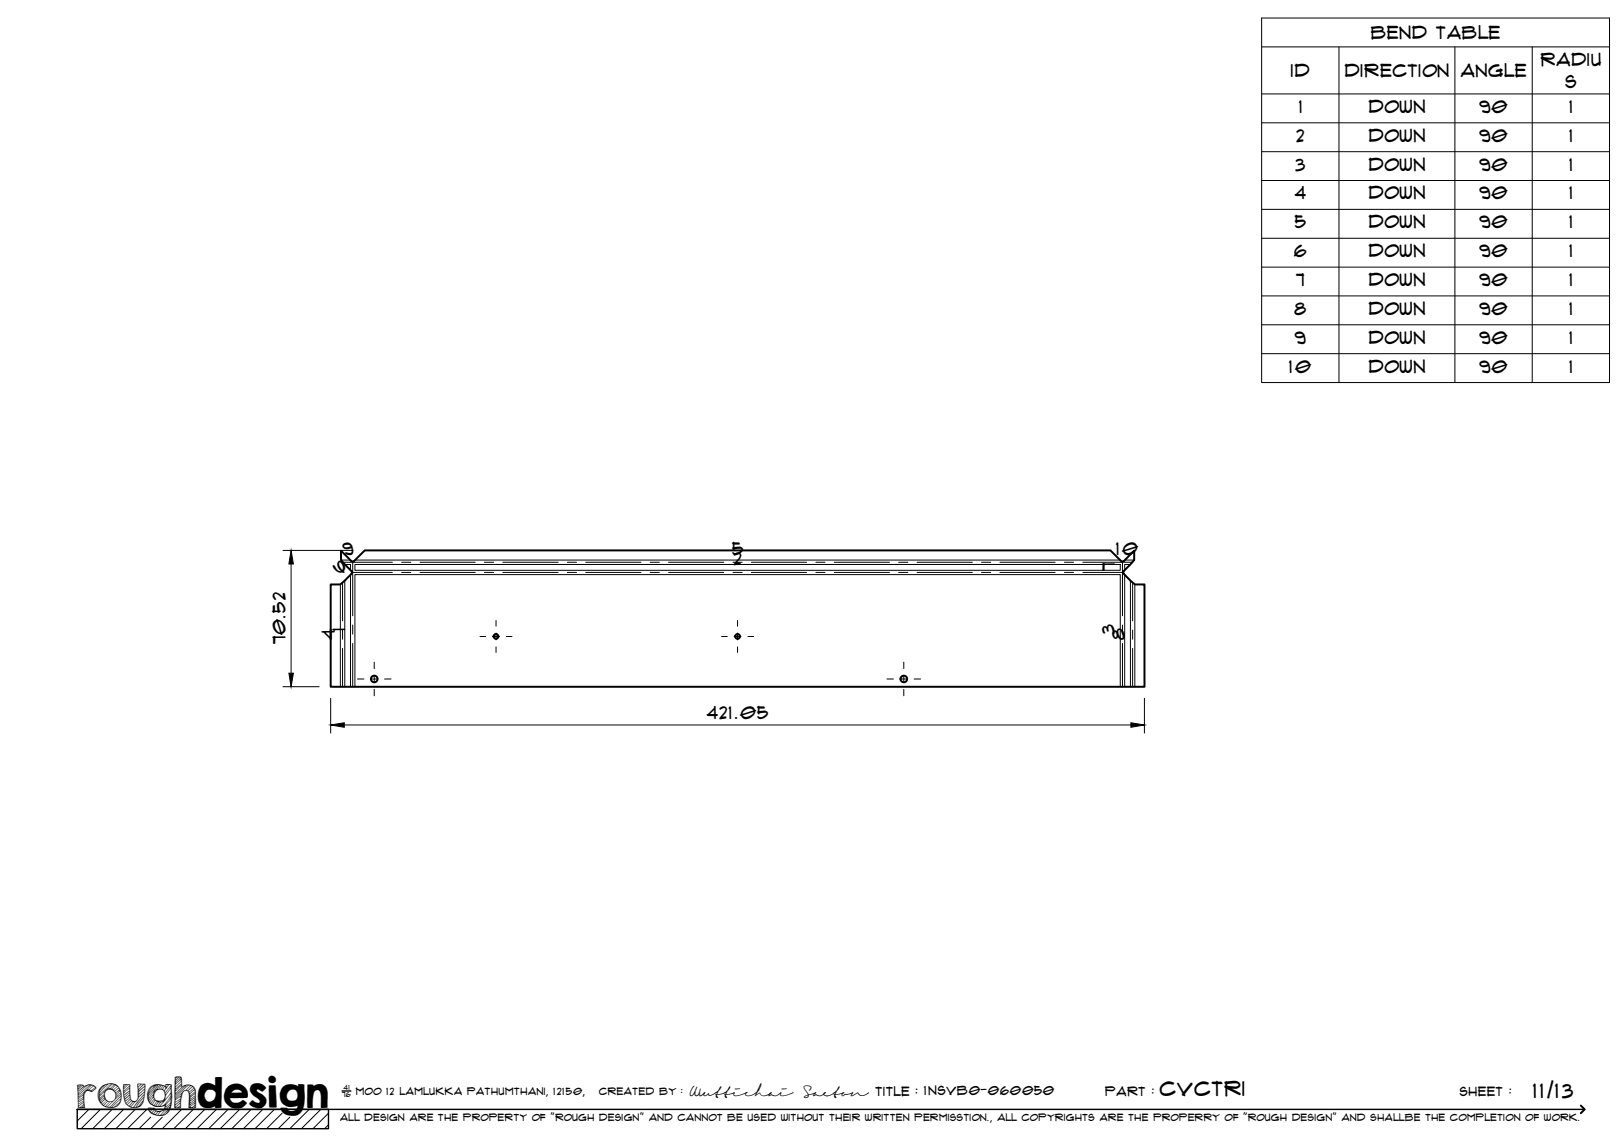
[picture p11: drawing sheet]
<svg xmlns="http://www.w3.org/2000/svg" width="420mm" height="297mm" viewBox="0 0 420 297" stroke-linecap="round" stroke-linejoin="round" font-family="sans-serif">
<!-- layer: Visible -->
<g fill="none" stroke="#000" stroke-width=".51">
<path d="M90.9 145.2l-2.7-2.7v2.4l2.7 2.9M90.9 145.1l.7 .1 2.8-2.8h192.9l2.7 2.8M90.9 147.7l.2 .5-.2 .3-2.8 2.7h-2.5v26.5h210.5v-26.5h-2.5l-2.9-2.7v-.8M290.1 145.1l.2 .2 .5-.2M290.8 145.2l2.6-2.7v2.4l-2.7 2.9"/>
<circle cx="96.8" cy="175.7" r=".86"/>
<circle cx="128.3" cy="164.7" r=".62"/>
<circle cx="190.8" cy="164.7" r=".62"/>
<circle cx="233.8" cy="175.7" r=".86"/>
</g>
<!-- layer: Bend Center -->
<g fill="none" stroke="#000" stroke-width=".26">
<path d="M88.6 150.7v9.9M88.7 145.5h12.8M91.1 148.1h10.4M91.2 145.3v14M103.9 145.5h2.4M103.9 148.1h2.4M108.7 145.5h14.3M108.7 148.1h14.3M125.3 145.5h2.4M125.3 148.1h2.4M130.1 145.5h14.3M130.1 148.1h14.3"/>
<path d="M146.8 145.5h2.4M146.8 148.1h2.4M151.5 145.5h14.3M151.5 148.1h14.3M168.2 145.5h2.4M168.2 148.1h2.4M173 145.5h14.3M173 148.1h14.3M189.6 145.5h2.4M189.6 148.1h2.4M194.4 145.5h14.3M194.4 148.1h14.3"/>
<path d="M211.1 145.5h2.3M211.1 148.1h2.3M215.8 145.5h14.3M215.8 148.1h14.3M232.5 145.5h2.4M232.5 148.1h2.4M237.3 145.5h14.3M237.3 148.1h14.3M253.9 145.5h2.4M253.9 148.1h2.4M258.7 145.5h14.3M258.7 148.1h14.3"/>
<path d="M275.4 145.5h2.3M275.4 148.1h2.3M280.1 145.5h12.8M280.1 148.1h10.5M290.4 145.3v14M293 150.7v9.9M88.6 163v2.4M88.6 167.8v9.9M91.2 161.7v2.4M91.2 166.5v11.2M290.4 161.7v2.4M290.4 166.5v11.2"/>
<path d="M293 163v2.4M293 167.8v9.9"/>
</g>
<!-- layer: Visible Narrow -->
<g fill="none" stroke="#000" stroke-width=".26">
<path d="M88.1 151.2v26.5M88.2 144.9h2.5M89.2 150.2v27.5M89.2 146.1h1.5v1.4M90.7 148.7v29M91.8 146.1h198v1.5h-198zM91.9 144.9h197.9M291 148.7v29M291 144.9h2.4M292.4 146.1h-1.4v1.4M292.5 150.2v27.5M293.6 151.2v26.5"/>
<path d="M91.8 177.7v-29h198v29"/>
</g>
<!-- layer: TitleBlock -->
<path d="M20 287h65v5h-65zM20 287h390M88.5 282.3h2.3" fill="none" stroke="#000" stroke-width=".36"/>
<path d="M409 286.1l1 .9-1 1" fill="none" stroke="#000" stroke-width=".51"/>
<g fill="none" stroke="#000" stroke-width=".26">
<path d="M23 287l-3 3.1M26 287l-5 5M29 287l-5 5M32 287l-5 5M35 287l-5 5M38 287l-5 5M39 289.1l-3 2.9M42 289.1l-3 2.9M47 287l-5 5M50 287l-5 5M53 287l-5 5M56 287l-5 5"/>
<path d="M59 287l-5 5M62 287l-5 5M65 287l-5 5M68 287l-5 5M71 287l-5 5M73 288l-4 4M75 289.1l-3 2.9M80 287l-5 5M83 287l-5 5M85 288l-4 4M85 291l-1 1"/>
</g>
<!-- layer: Smart Centers -->
<g fill="none" stroke="#000" stroke-width=".26">
<path d="M92.5 175.7h1.6M95.9 175.7h1.8M96.8 171.3v1.7M96.8 174.8v1.8M96.8 178.4v1.6M99.5 175.7h1.7M124.2 164.7h1.4M127.4 164.7h1.8M128.3 160.6v1.4M128.3 163.8v1.8M128.3 167.4v1.4M131 164.7h1.5"/>
<path d="M186.7 164.7h1.5M189.9 164.7h1.8M190.8 160.6v1.4M190.8 163.8v1.8M190.8 167.4v1.4M193.5 164.7h1.5M229.5 175.7h1.6M232.9 175.7h1.8M233.8 171.3v1.7M233.8 174.8v1.8M233.8 178.4v1.6M236.5 175.7h1.7"/>
</g>
<!-- layer: FD_Dimensions -->
<path d="M73.2 142.4h18.2M75.3 145.9v28.3M73.2 177.7h9.4M85.6 180.7v9M89.1 187.6h203.5M296.1 180.7v9" fill="none" stroke="#000" stroke-width=".26"/>
<path d="M75.3 142.4l.6 3.5h-1.2zM74.7 174.2h1.2l-.6 3.5zM85.6 187.6l3.5-.6v1.2zM292.6 187l3.5 .6-3.5 .6z" fill="#000" stroke="#000" stroke-width=".26"/>
<!-- layer: Bend Tables -->
<g fill="none" stroke="#000" stroke-width=".26">
<path d="M326.4 4.7h90v94.3h-90zM326.4 12.1h90M346.4 12.1v86.9M376.4 12.1v86.9M396.4 12.1v86.9M326.4 24.3h90M326.4 31.8h90M326.4 39.3h90M326.4 46.7h90M326.4 54.2h90M326.4 61.6h90M326.4 69.1h90"/>
<path d="M326.4 76.6h90M326.4 84h90M326.4 91.5h90"/>
</g>
<text font-size="9.7" x="19.9" y="286.8">roughdesign</text>
<g font-size="5.3">
<text x="300.1" y="283.6">CVCTRI</text>
<text x="396.7" y="284">11/13</text>
</g>
<g font-size="4.6">
<text x="354.7" y="10.1">Bend Table</text>
<text x="398.6" y="17">Radiu</text>
<text x="334" y="20">ID</text>
<text x="347.9" y="19.9">Direction</text>
<text x="378" y="19.9">Angle</text>
<text x="405" y="22.9">s</text>
<text x="336.1" y="29.2">1</text>
<text x="354.1" y="29.2">Down</text>
<text x="382.7" y="29.2">90</text>
<text x="406.1" y="29.2">1</text>
<text x="335.4" y="36.7">2</text>
<text x="354.1" y="36.7">Down</text>
<text x="382.7" y="36.7">90</text>
<text x="406.1" y="36.7">1</text>
<text x="335.2" y="44.1">3</text>
<text x="354.1" y="44.2">Down</text>
<text x="382.7" y="44.1">90</text>
<text x="406.1" y="44.1">1</text>
<text x="335" y="51.6">4</text>
<text x="354.1" y="51.6">Down</text>
<text x="382.7" y="51.6">90</text>
<text x="406.1" y="51.6">1</text>
<text x="335" y="59.1">5</text>
<text x="354.1" y="59.1">Down</text>
<text x="382.7" y="59.1">90</text>
<text x="406.1" y="59.1">1</text>
<text x="334.8" y="66.5">6</text>
<text x="354.1" y="66.6">Down</text>
<text x="382.7" y="66.5">90</text>
<text x="406.1" y="66.5">1</text>
<text x="335.3" y="74">7</text>
<text x="354.1" y="74">Down</text>
<text x="382.7" y="74">90</text>
<text x="406.1" y="74">1</text>
<text x="334.9" y="81.5">8</text>
<text x="354.1" y="81.5">Down</text>
<text x="382.7" y="81.5">90</text>
<text x="406.1" y="81.5">1</text>
<text x="335" y="88.9">9</text>
<text x="354.1" y="88.9">Down</text>
<text x="382.7" y="88.9">90</text>
<text x="406.1" y="88.9">1</text>
<text x="333.5" y="96.4">10</text>
<text x="354.1" y="96.4">Down</text>
<text x="382.7" y="96.4">90</text>
<text x="406.1" y="96.4">1</text>
<text x="88.6" y="143.5">9</text>
<text x="189.4" y="143.5">5</text>
<text x="288.8" y="143.5">10</text>
<text x="89.3" y="148.3" transform="rotate(-90 89.3 148.3)">6</text>
<text x="189.8" y="146.1">2</text>
<text x="288.4" y="147.8" transform="rotate(-90 288.4 147.8)">7</text>
<text x="73.9" y="166.7" transform="rotate(-90 73.9 166.7)">70.52</text>
<text x="86.6" y="165.6" transform="rotate(-90 86.6 165.6)">4</text>
<text x="89.3" y="163.2" transform="rotate(-90 89.3 163.2)">1</text>
<text x="288.3" y="164.2" transform="rotate(-90 288.3 164.2)">3</text>
<text x="291" y="165.7" transform="rotate(-90 291 165.7)">8</text>
<text x="182.9" y="186.1">421.05</text>
</g>
<g font-size="3.4">
<text x="178.3" y="283.5">Wuttichai</text>
<text x="208.1" y="283.5">Saeton title : 1NSVB0-060050</text>
</g>
<g font-size="3.3">
<text x="286" y="283.5">Part :</text>
<text x="377.7" y="283.5">sheet :</text>
</g>
<g font-size="2.7">
<text x="92.1" y="283.3">moo 12 Lamlukka pathumthani, 12150,</text>
<text x="155" y="283.3">created by :</text>
</g>
<text font-size="2.6" x="88" y="290.1">all design are the property of &quot;rough design&quot; and cannot be used without their written permisstion., all copyrights are the properry of &quot;rough design&quot; and shallbe the completion of work.</text>
<g font-size="1.9">
<text x="88.5" y="283.9">76</text>
<text x="88.9" y="282.1">41</text>
</g>
</svg>
